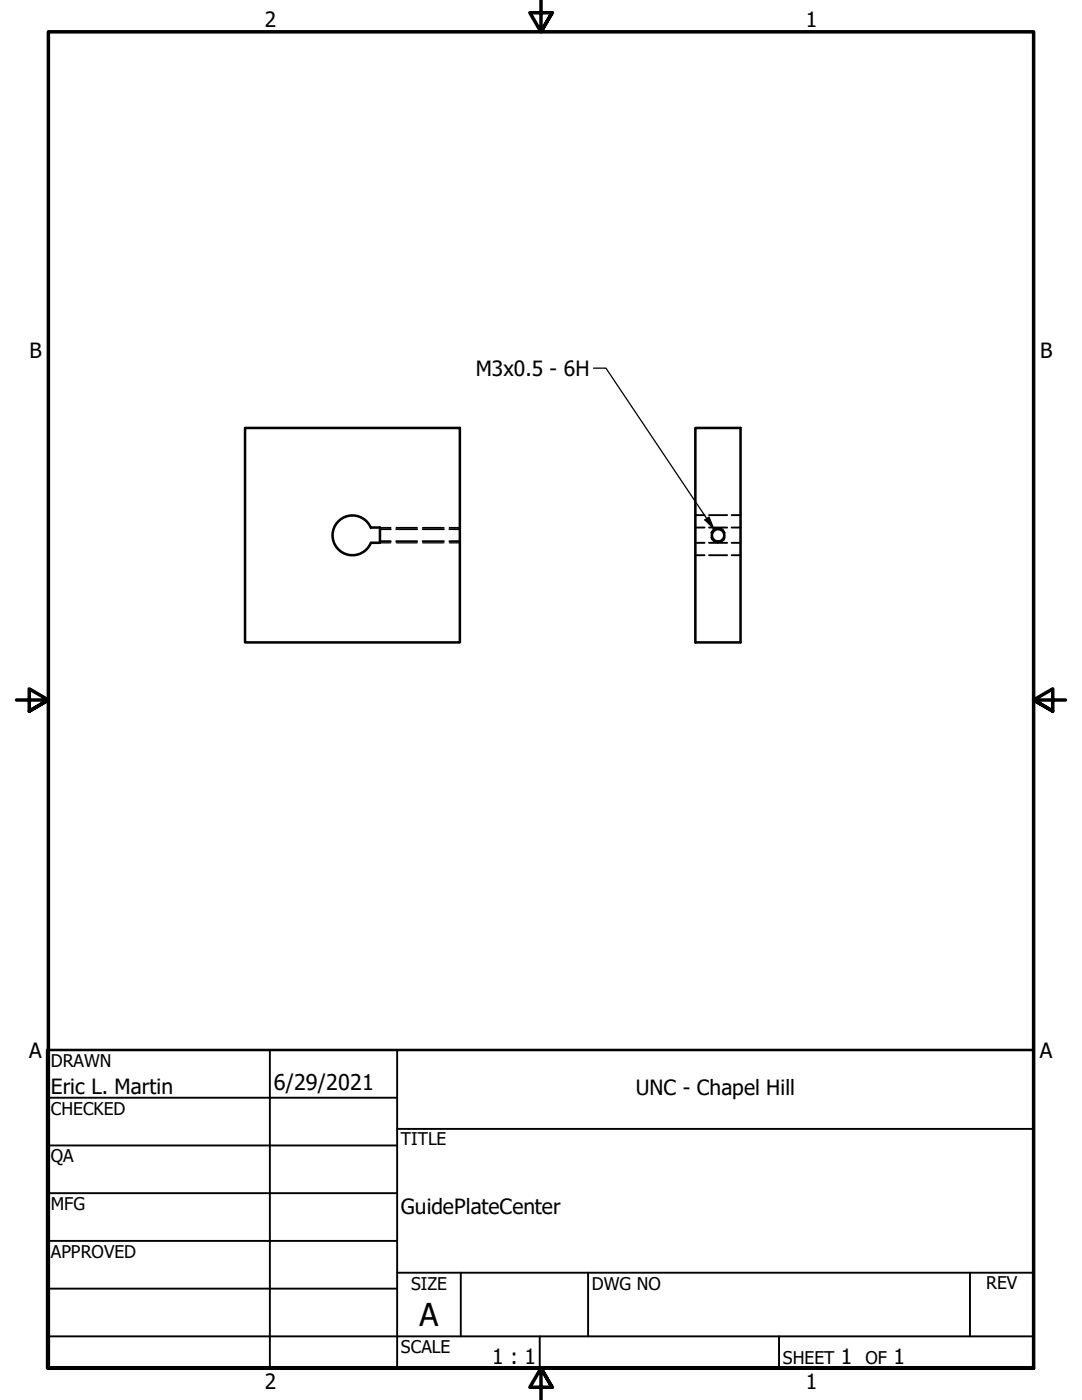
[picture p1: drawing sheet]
<svg xmlns="http://www.w3.org/2000/svg" width="216mm" height="279mm" viewBox="0 0 216 279" stroke-linecap="round" stroke-linejoin="round" font-family="sans-serif">
<!-- layer: Hidden (ANSI) -->
<g fill="none" stroke="#000" stroke-width=".38">
<path d="M75.8 105.6h2.2M75.8 108h2.2M79.1 105.6h4.1M79.1 108h4.1M84.3 105.6h4.3M84.3 108h4.3M89.7 105.6h2.1M89.7 108h2.1M138.7 105.3h1.9M138.7 108.3h1.9M138.7 110.8h1.9M138.7 102.8h1.9"/>
<path d="M141.5 105.3h3.6M141.5 108.3h3.6M141.5 110.8h3.6M141.5 102.8h3.6M146 105.3h1.8M146 108.3h1.8M146 110.8h1.8M146 102.8h1.8"/>
</g>
<!-- layer: Hidden Narrow (ANSI) -->
<path d="M75.8 105.3h2.2M75.8 108.3h2.2M79.1 105.3h4.1M79.1 108.3h4.1M84.3 105.3h4.3M84.3 108.3h4.3M89.7 105.3h2.1M89.7 108.3h2.1M141.9 107.3a1.44 1.44 0 0 0 1.4 1 1.44 1.44 0 0 0 1.4-1M141.9 106.4a1.49 1.49 0 0 1 1.4-1.1 1.49 1.49 0 0 1 1.4 1.1" fill="none" stroke="#000" stroke-width=".25"/>
<!-- layer: Visible (ANSI) -->
<g fill="none" stroke="#000" stroke-width=".51">
<path d="M48.9 85.4h42.9v42.8h-42.9zM138.7 85.4h9.1v42.8h-9.1zM74 105.3h1.8v3h-1.8a4 4 0 0 1-6 1.8 4 4 0 0 1-.1-6.3 4 4 0 0 1 6.1 1.6"/>
<circle cx="143.3" cy="106.8" r="1.24"/>
</g>
<!-- layer: Border (ANSI) -->
<path d="M107.9 0v6.4l-2.2-3.9h4.5l-2.3 3.9 2.3-3.9M3.3 139.7h6.4l-3.9-2.2v4.4l3.9-2.2-3.9 2.2M212.6 139.7h-6.4l3.9-2.2v4.4l-3.9-2.2 3.9 2.2M9.7 273v-266.6h196.5v266.6h-196.5h196.5M110.2 276.9l-2.3-3.9 2.3 3.9h-4.5l2.2-3.9v6.4" fill="none" stroke="#000" stroke-width=".7"/>
<!-- layer: Title (ANSI) -->
<g fill="none" stroke="#000" stroke-width=".38">
<path d="M9.4 219.1h69.8M53.8 209.5v63.5M79.2 209.5v63.5M9.4 228.6h69.8M9.4 238.1h69.8M79.2 225.3h127M9.4 247.6h69.8M9.4 257.2h69.8M79.2 254h127M91.9 254v12.7M117.3 254v12.7M193.5 254v12.7"/>
<path d="M9.4 266.7h196.8M107.7 266.7v6.3M155.4 266.7v6.3"/>
</g>
<path d="M9.4 209.5h196.8v63.5h-196.8z" fill="none" stroke="#000" stroke-width=".51"/>
<!-- layer: Symbol (ANSI) -->
<path d="M118.4 73.5h2.5l21.5 32M140.7 103.8l.8-.6 .9 2.3z" fill="none" stroke="#000" stroke-width=".25"/>
<path d="M140.7 103.8l.8-.6 .9 2.3z" fill-rule="evenodd" fill="#000"/>
<text font-size="6.3" x="83.7" y="264.5">A</text>
<text font-size="4.3" x="54.6" y="217.6">6/29/2021</text>
<g font-size="4.2">
<text x="52.8" y="5.3">2</text>
<text x="160.8" y="5.3">1</text>
<text x="5.9" y="71.4">B</text>
<text x="207.6" y="71.4">B</text>
<text x="94.9" y="75">M3x0.5 - 6H</text>
<text x="5.8" y="211.1">A</text>
<text x="207.5" y="211.1">A</text>
<text x="10.2" y="218.2">Eric L. Martin</text>
<text x="126.9" y="218.6">UNC - Chapel Hill</text>
<text x="80" y="242.3">GuidePlateCenter</text>
<text x="98.2" y="272.3">1 : 1</text>
<text x="167.8" y="272.2">1</text>
<text x="178.3" y="272.2">1</text>
<text x="52.8" y="277.1">2</text>
<text x="160.8" y="277.1">1</text>
</g>
<g font-size="3.5">
<text x="10.2" y="212.9">DRAWN</text>
<text x="10.2" y="222.4">CHECKED</text>
<text x="10.2" y="232">QA</text>
<text x="80" y="228.6">TITLE</text>
<text x="10.2" y="241.5">MFG</text>
<text x="10.2" y="251">APPROVED</text>
<text x="82" y="257.4">SIZE</text>
<text x="118.1" y="257.4">DWG NO</text>
<text x="196.8" y="257.3">REV</text>
<text x="80" y="270.1">SCALE</text>
<text x="156.2" y="272.2">SHEET</text>
<text x="172.7" y="272.2">OF</text>
</g>
</svg>
